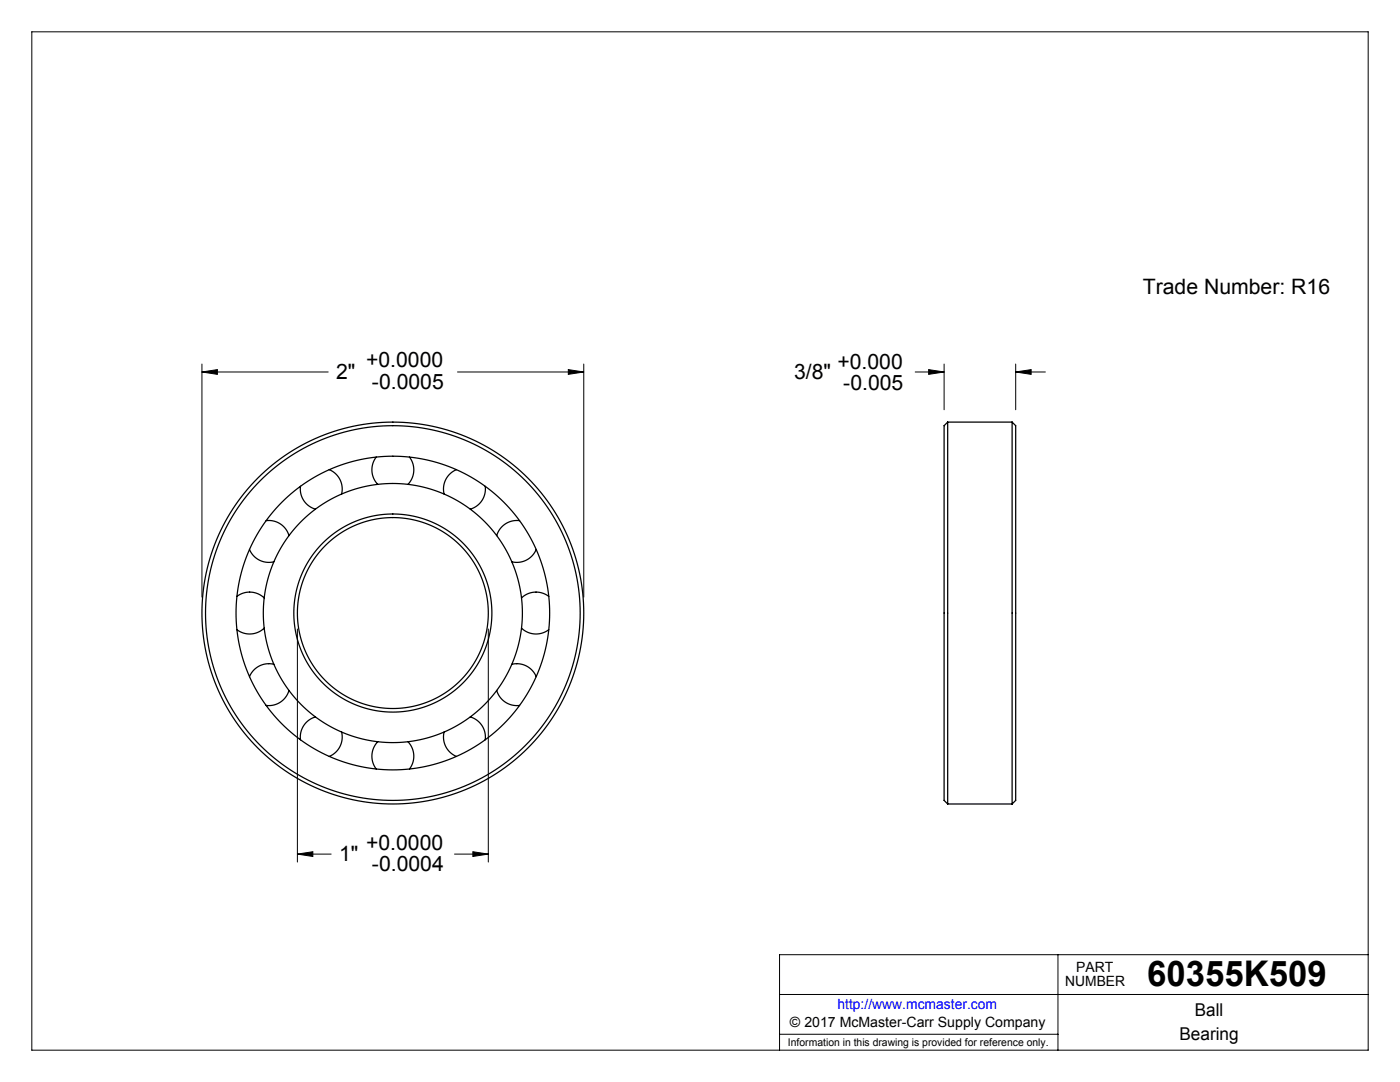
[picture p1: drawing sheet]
<svg xmlns="http://www.w3.org/2000/svg" width="279mm" height="216mm" viewBox="0 0 279 216" stroke-linecap="round" stroke-linejoin="round" font-family="sans-serif">
<g fill="none" stroke="#000" stroke-width=".2">
<path d="M6.3 6.3h266.8v203.2h-266.8zM40.3 74.2l3.1-.4v.9zM40.3 72.6v46.6M40.3 74.2h25.2M91.3 74.2h25.2M113.4 73.8l3.1 .4-3.1 .5zM116.5 72.6v46.6M182.6 74.2h5.8M185.3 73.8l3.1 .4-3.1 .5zM188.4 72.6v9.2M202.7 74.2l3.1-.4v.9zM202.7 74.2h5.9"/>
<path d="M202.7 72.6v9.2M59.4 125.5v46.5M97.5 125.5v46.5M59.4 170.4l3-.4v.9zM59.4 170.4h6.7M90.7 170.4h6.8M94.4 170l3.1 .4-3.1 .5zM155.6 198.4h117.5M211.1 190.5v19M273.1 190.5h-117.5v19M155.6 206.4h55.5"/>
</g>
<path d="M40.3 74.2l3.1-.4v.9zM113.4 73.8l3.1 .4-3.1 .5zM94.4 170l3.1 .4-3.1 .5zM59.4 170.4l3-.4v.9zM185.3 73.8l3.1 .4-3.1 .5zM202.7 74.2l3.1-.4v.9z" fill="#000"/>
<g fill="none" stroke="#000" stroke-width=".25">
<path d="M60 97v.1a4.2 4.2 0 0 0 3 4.5M65.7 93.7a4.2 4.2 0 0 1 2.5 4.9M75.1 91.2a4.2 4.2 0 0 0 .3 5.4M81.7 91.2a4.2 4.2 0 0 1-.3 5.4M91.1 93.7a4.2 4.2 0 0 0-2.5 4.9M96.8 97v.1a4.2 4.2 0 0 1-2.9 4.5M189.1 84.2v76.2M189.1 84.2l-.7 .7v74.8l.7 .7M189.1 84.2h12.9M202 84.2l.7 .7v74.8l-.7 .7M202 84.2v76.2M47.3 119a4.2 4.2 0 0 1 5.4 .3"/>
<path d="M49.8 109.6a4.2 4.2 0 0 0 4.9 2.5M53.1 103.9a4.2 4.2 0 0 1 4.6 3M103.7 103.9a4.2 4.2 0 0 0-4.6 3M107 109.6a4.2 4.2 0 0 1-4.9 2.5M109.5 119a4.2 4.2 0 0 0-5.4 .3M52.7 125.3a4.2 4.2 0 0 1-5.4 .3M54.7 132.6a4.2 4.2 0 0 0-4.9 2.4M57.7 137.8a4.2 4.2 0 0 1-4.6 3M99.1 137.8a4.2 4.2 0 0 0 4.6 3M102.1 132.6a4.2 4.2 0 0 1 4.9 2.4M104.1 125.3a4.2 4.2 0 0 0 5.4 .3M63 143.1h-.1a4.2 4.2 0 0 0-2.9 4.5"/>
<path d="M68.2 146.1a4.2 4.2 0 0 1-2.5 4.8M75.4 148a4.2 4.2 0 0 0-.3 5.4M81.4 148a4.2 4.2 0 0 1 .3 5.4M88.6 146.1a4.2 4.2 0 0 0 2.5 4.8M93.9 143.1a4.2 4.2 0 0 1 2.9 4.5M189.1 160.4h12.9"/>
<circle cx="78.4" cy="122.3" r="37.4"/>
<circle cx="78.4" cy="122.3" r="31.3"/>
<circle cx="78.4" cy="122.3" r="25.9"/>
<circle cx="78.4" cy="122.3" r="19.8"/>
<circle cx="78.4" cy="122.3" r="19"/>
<circle cx="78.4" cy="122.3" r="38.1"/>
</g>
<text font-size="7.1" x="228.9" y="196.8">60355K509</text>
<g font-size="4.2">
<text x="228.1" y="58.7">Trade Number: R16</text>
<text x="67.1" y="75.6">2&quot;</text>
<text x="73.1" y="73.3">+0.0000</text>
<text x="74.2" y="77.5">-0.0005</text>
<text x="158.5" y="75.6">3/8&quot;</text>
<text x="167.1" y="73.6">+0.000</text>
<text x="168.3" y="77.8">-0.005</text>
<text x="67.7" y="171.8">1&quot;</text>
<text x="73.1" y="169.5">+0.0000</text>
<text x="74.2" y="173.8">-0.0004</text>
</g>
<g font-size="3.5">
<text x="238.5" y="202.8">Ball</text>
<text x="235.4" y="207.5">Bearing</text>
</g>
<g font-size="2.8">
<text x="212.6" y="196.8">NUMBER</text>
<text x="214.8" y="194">PART</text>
<text x="157.7" y="205">© 2017 McMaster-Carr Supply Company</text>
</g>
<text font-size="2.8" fill="#00f" x="167.1" y="201.4">http://www.mcmaster.com</text>
<text font-size="2.1" x="157.3" y="208.6">Information in this drawing is provided for reference only.</text>
</svg>
